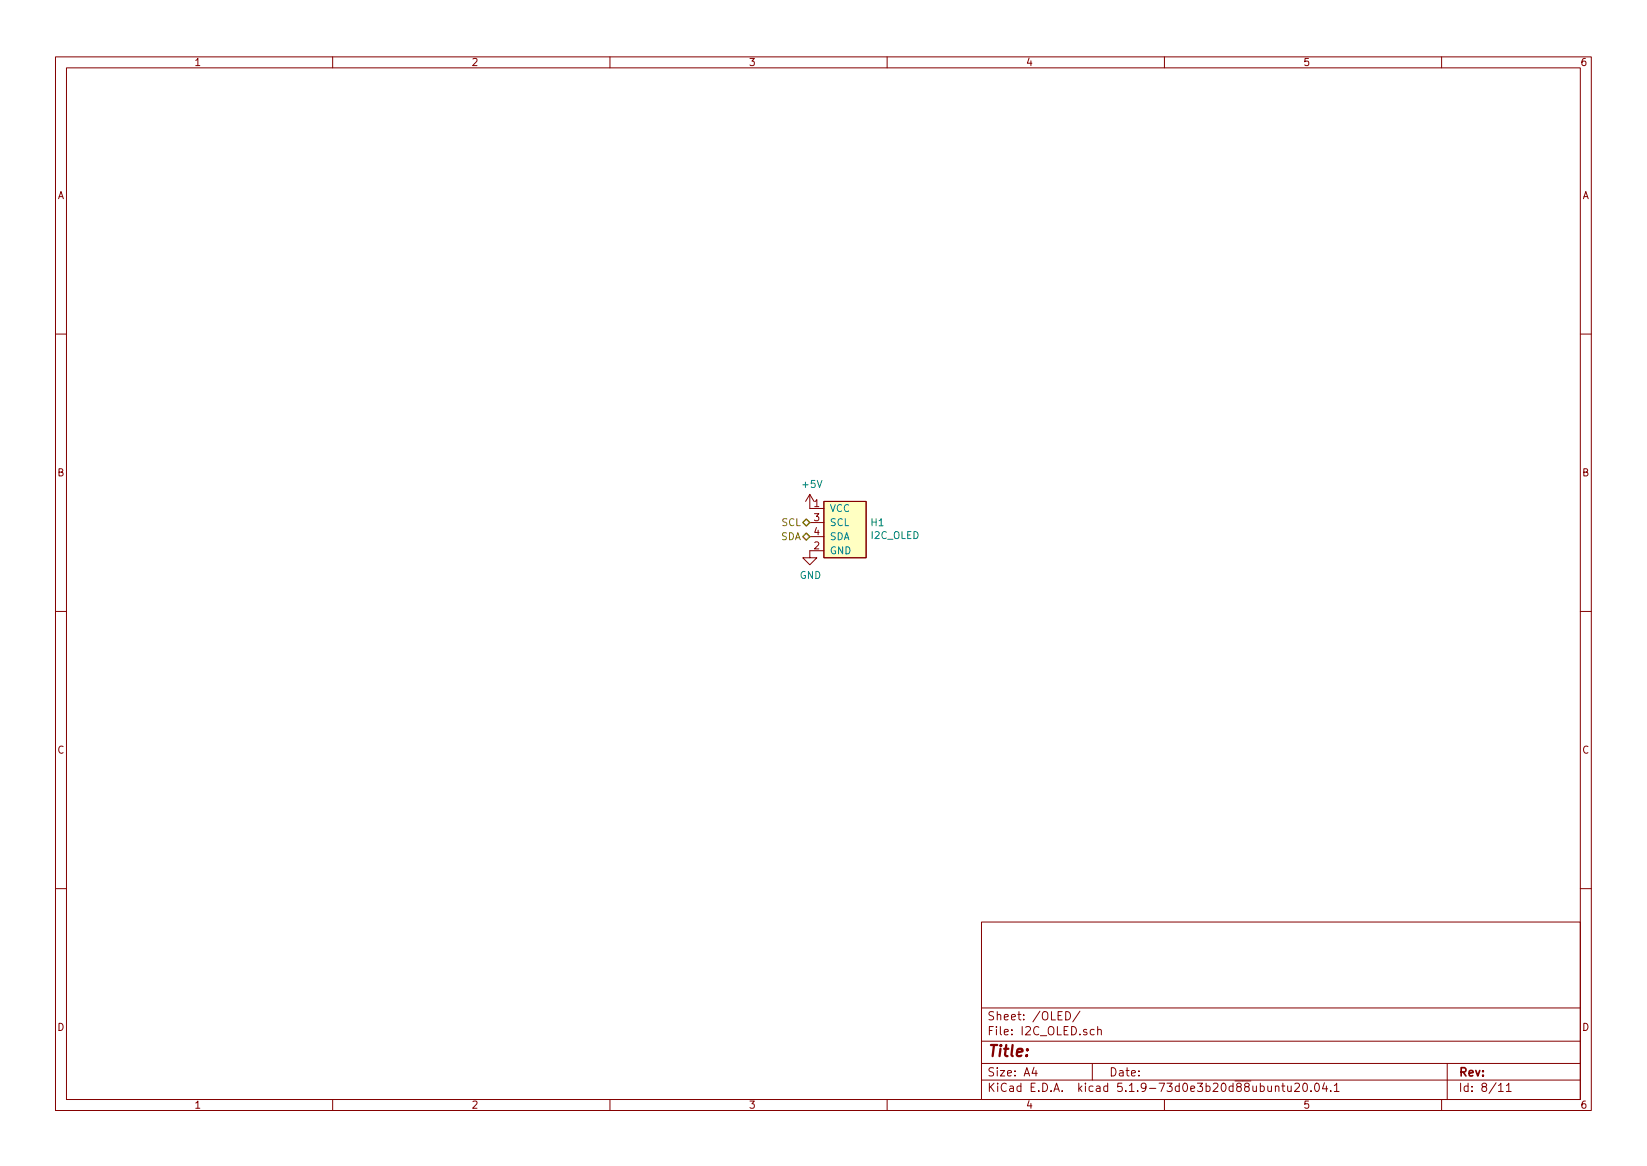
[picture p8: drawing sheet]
<svg xmlns="http://www.w3.org/2000/svg" width="297mm" height="210mm" viewBox="0 0 297 210" stroke-linecap="round" stroke-linejoin="round" font-family="sans-serif">
<g fill="none" stroke="#840000" stroke-width=".18">
<path d="M10 10.3h277v189.9h-277zM12 12.2h273v186.1h-273zM60 10.3v1.9M110 10.3v1.9M160 10.3v1.9M210 10.3v1.9M260 10.3v1.9M10 60.2h2M285 60.2h2M146 89.1l-.7 1.3M146 89.1v2.6h2.6M146 89.1l.8 1.3"/>
<path d="M146 94.2h2.6M146 96.8h2.6M148.6 90.4h7.6v10.2h-7.6zM148.6 99.3h-2.6v1.3h1.3l-1.3 1.2-1.2-1.2h1.2M10 110.3h2M285 110.3h2M10 160.2h2M177 166.3h108v32h-108zM285 160.2h2M60 198.3v1.9M110 198.3v1.9M160 198.3v1.9"/>
<path d="M177 194.8h108M177 191.8h108M177 187.8h108M177 181.8h108M186.5 192.5l-.4 1h1M186.8 193v1M192.2 182.4a.76 .76 0 0 1 .9 .8 .76 .76 0 0 1-.9 .7zM194.8 182.3l-1.3 2M197 191.8v3M197.3 185.7l-.4-.1-.3 .3 .1 .6 .2 .1 .4-.1M198 185.7a.37 .37 0 0 1 .6 .1v.8M198 185.1v1.5"/>
<path d="M210 198.3v1.9M230 196l.2-.2 .4 .1 .1 .9M230 195.8v1M231.2 195.8h.5M231.4 195.3v1.3l.3 .2M232.2 195.8l.1 .9 .4 .1 .2-.1M232.9 195.8v1M233.5 195.5l.2-.2h.4l.3 .5-.9 1h.9M235.2 195.4l.2-.1a.94 .94 0 0 1 0 1.5 .82 .82 0 0 1-.2-1.4zM236.4 196.7v.1M237.3 195.4l.1-.1a.8 .8 0 0 1 .6 .8 .8 .8 0 0 1-.6 .7 1 1 0 0 1-.1-1.4zM238.9 195.2l-.4 1.1h.9"/>
<path d="M239.2 195.8v1M240 196.7v.1M240.6 195.8l.5-.5v1.5M240.6 196.8h.9M260 198.3v1.9M261 191.8v6.5M270.3 195.8l.4-.5v1.5M270.3 196.8h.8M271.7 195.8l.4-.5v1.5M271.7 196.8h.8"/>
</g>
<path d="M148.6 90.4h7.6v10.2h-7.6z" fill="#ffffc2" stroke="#ffffc2" stroke-width=".18"/>
<path d="M144.8 94.2l.6-.6 .6 .6-.6 .7zM144.8 96.8l.6-.7 .6 .7-.6 .6z" fill="none" stroke="#848400" stroke-width=".25"/>
<text font-size="2.8" fill="#840000" x="178" y="190.5">Title:</text>
<g font-size="2.1" fill="#840000">
<text x="178" y="184">Sheet: /OLED/</text>
<text x="178" y="186.7">File: I2C_OLED.sch</text>
<text x="178" y="196.9">KiCad E.D.A. kicad 5.1.9-73d0e3b20d88ubuntu20.04.1</text>
<text x="178" y="194.1">Size: A4</text>
<text x="200" y="194.1">Date:</text>
<text x="263" y="194.1">Rev:</text>
<text x="263" y="196.9">Id: 8/11</text>
</g>
<g font-size="1.8" fill="#840000">
<text x="35" y="11.9">1</text>
<text x="85" y="11.9">2</text>
<text x="135" y="11.9">3</text>
<text x="185" y="11.9">4</text>
<text x="235" y="11.9">5</text>
<text x="285" y="11.9">6</text>
<text x="10.4" y="35.9">A</text>
<text x="285.4" y="35.9">A</text>
<text x="10.4" y="85.9">B</text>
<text x="285.4" y="85.9">B</text>
<text x="146.8" y="91.4">1</text>
<text x="146.8" y="94">3</text>
<text x="146.8" y="99.1">2</text>
<text x="146.8" y="96.5">4</text>
<text x="10.4" y="135.9">C</text>
<text x="285.4" y="135.9">C</text>
<text x="10.4" y="185.9">D</text>
<text x="285.4" y="185.9">D</text>
<text x="35" y="199.9">1</text>
<text x="85" y="199.9">2</text>
<text x="135" y="199.9">3</text>
<text x="185" y="199.9">4</text>
<text x="235" y="199.9">5</text>
<text x="285" y="199.9">6</text>
</g>
<g font-size="1.8" fill="#008484">
<text x="144.8" y="88">+5V</text>
<text x="149.6" y="92.3">VCC</text>
<text x="149.6" y="94.9">SCL</text>
<text x="157.1" y="94.9">H1</text>
<text x="149.6" y="99.9">GND</text>
<text x="149.6" y="97.4">SDA</text>
<text x="157.1" y="97.2">I2C_OLED</text>
<text x="144.2" y="104.4">GND</text>
</g>
<g font-size="1.8" fill="#848400">
<text x="141" y="94.9">SCL</text>
<text x="140.8" y="97.4">SDA</text>
</g>
</svg>
